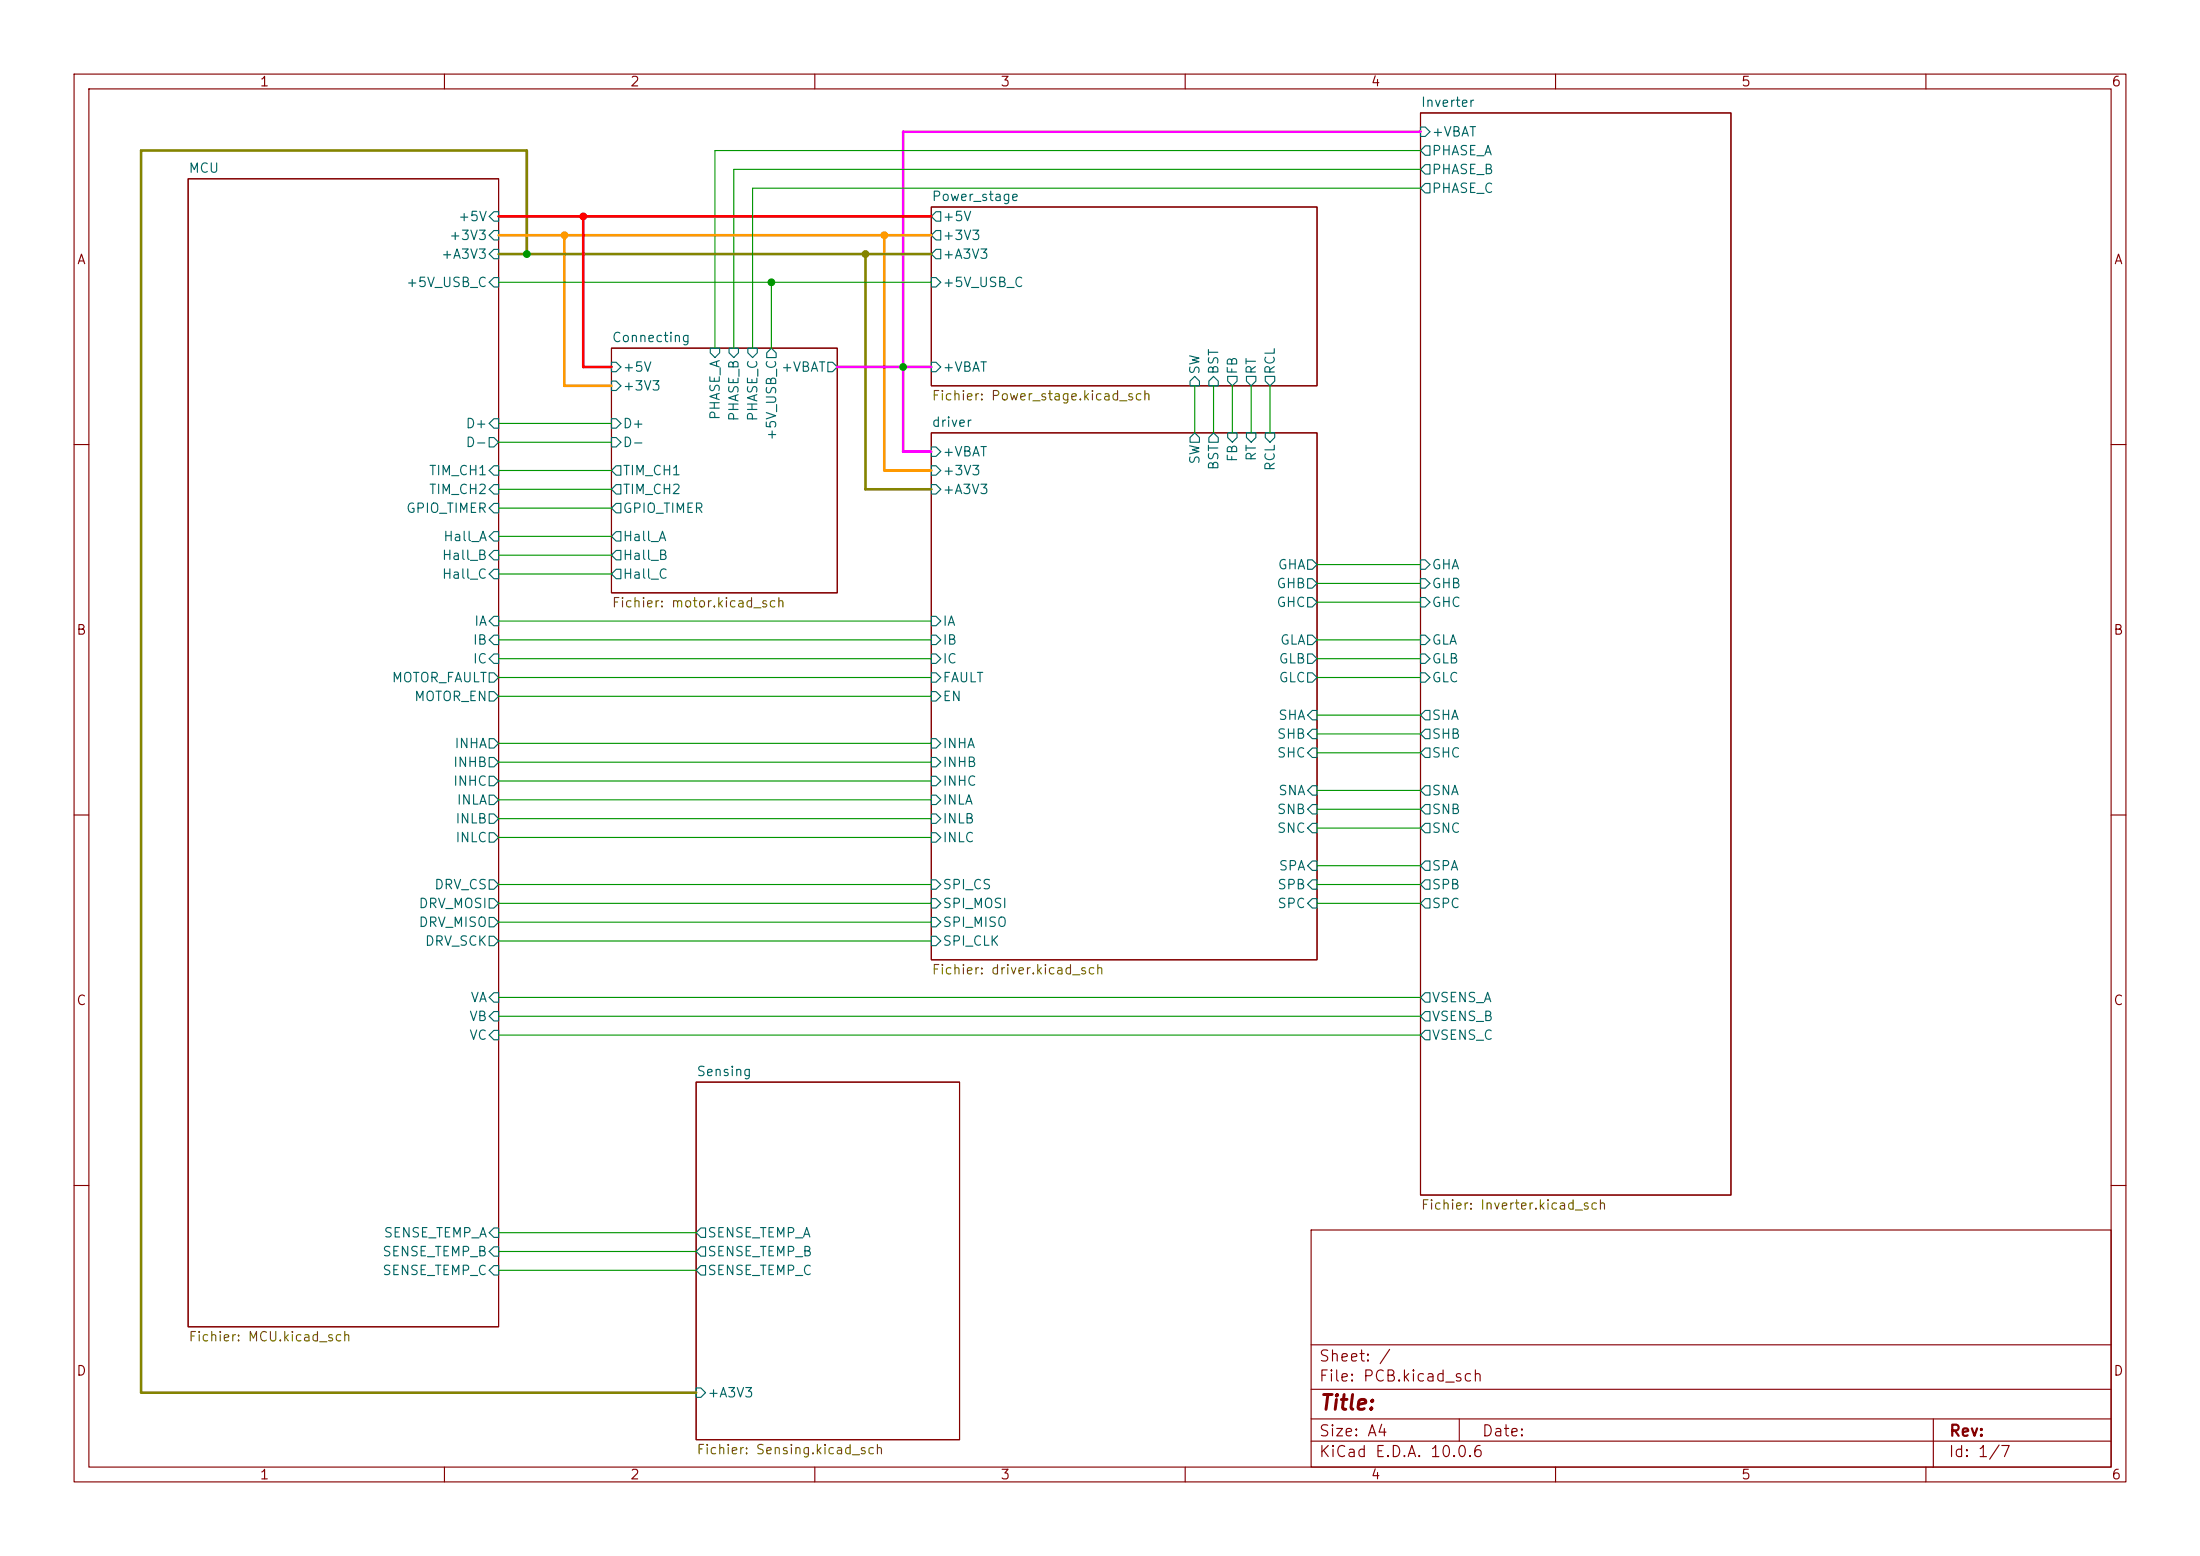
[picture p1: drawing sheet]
(kicad_sch
 (version 20260306)
 (generator "eeschema")
 (generator_version "10.0")
 (paper "A4")
 (lib_symbols)
 (junction
  (at 78.74 29.21)
  (diameter 0)
  (color 255 0 0 1))
 (junction
  (at 116.84 34.29)
  (diameter 0)
  (color 132 132 0 1))
 (junction
  (at 71.12 34.29)
  (diameter 0)
  (color 0 0 0 0))
 (junction
  (at 119.38 31.75)
  (diameter 0)
  (color 255 153 0 1))
 (junction
  (at 104.14 38.1)
  (diameter 0)
  (color 0 0 0 0))
 (junction
  (at 121.92 49.53)
  (diameter 0)
  (color 0 0 0 0))
 (junction
  (at 76.2 31.75)
  (diameter 0)
  (color 255 153 0 1))
 (wire
  (pts (xy 67.31 100.33) (xy 125.73 100.33))
  (stroke (width 0) (type default)))
 (wire
  (pts (xy 177.8 88.9) (xy 191.77 88.9))
  (stroke (width 0) (type default)))
 (wire
  (pts (xy 67.31 134.62) (xy 191.77 134.62))
  (stroke (width 0) (type default)))
 (wire
  (pts (xy 67.31 88.9) (xy 125.73 88.9))
  (stroke (width 0) (type default)))
 (wire
  (pts (xy 67.31 166.37) (xy 93.98 166.37))
  (stroke (width 0) (type default)))
 (wire
  (pts (xy 125.73 60.96) (xy 121.92 60.96))
  (stroke (width 0.3556) (type default) (color 255 0 255 1)))
 (wire
  (pts (xy 166.37 52.07) (xy 166.37 58.42))
  (stroke (width 0) (type default)))
 (wire
  (pts (xy 121.92 17.78) (xy 121.92 49.53))
  (stroke (width 0.3556) (type default) (color 255 0 255 1)))
 (wire
  (pts (xy 19.05 20.32) (xy 71.12 20.32))
  (stroke (width 0.3556) (type default) (color 132 132 0 1)))
 (wire
  (pts (xy 168.91 52.07) (xy 168.91 58.42))
  (stroke (width 0) (type default)))
 (wire
  (pts (xy 113.03 49.53) (xy 121.92 49.53))
  (stroke (width 0.3556) (type default) (color 255 0 255 1)))
 (wire
  (pts (xy 121.92 60.96) (xy 121.92 49.53))
  (stroke (width 0.3556) (type default) (color 255 0 255 1)))
 (wire
  (pts (xy 177.8 76.2) (xy 191.77 76.2))
  (stroke (width 0) (type default)))
 (wire
  (pts (xy 116.84 66.04) (xy 116.84 34.29))
  (stroke (width 0.3556) (type default) (color 132 132 0 1)))
 (wire
  (pts (xy 71.12 34.29) (xy 125.73 34.29))
  (stroke (width 0.3556) (type default) (color 132 132 0 1)))
 (wire
  (pts (xy 67.31 68.58) (xy 82.55 68.58))
  (stroke (width 0) (type default)))
 (wire
  (pts (xy 119.38 63.5) (xy 119.38 31.75))
  (stroke (width 0.3556) (type default) (color 255 153 0 1)))
 (wire
  (pts (xy 67.31 29.21) (xy 78.74 29.21))
  (stroke (width 0.3556) (type default) (color 255 0 0 1)))
 (wire
  (pts (xy 125.73 66.04) (xy 116.84 66.04))
  (stroke (width 0.3556) (type default) (color 132 132 0 1)))
 (wire
  (pts (xy 67.31 113.03) (xy 125.73 113.03))
  (stroke (width 0) (type default)))
 (wire
  (pts (xy 67.31 38.1) (xy 104.14 38.1))
  (stroke (width 0) (type default)))
 (wire
  (pts (xy 104.14 38.1) (xy 125.73 38.1))
  (stroke (width 0) (type default)))
 (wire
  (pts (xy 67.31 59.69) (xy 82.55 59.69))
  (stroke (width 0) (type default)))
 (wire
  (pts (xy 177.8 91.44) (xy 191.77 91.44))
  (stroke (width 0) (type default)))
 (wire
  (pts (xy 67.31 91.44) (xy 125.73 91.44))
  (stroke (width 0) (type default)))
 (wire
  (pts (xy 67.31 107.95) (xy 125.73 107.95))
  (stroke (width 0) (type default)))
 (wire
  (pts (xy 82.55 49.53) (xy 78.74 49.53))
  (stroke (width 0.3556) (type default) (color 255 0 0 1)))
 (wire
  (pts (xy 177.8 78.74) (xy 191.77 78.74))
  (stroke (width 0) (type default)))
 (wire
  (pts (xy 67.31 121.92) (xy 125.73 121.92))
  (stroke (width 0) (type default)))
 (wire
  (pts (xy 19.05 187.96) (xy 19.05 20.32))
  (stroke (width 0.3556) (type default) (color 132 132 0 1)))
 (wire
  (pts (xy 67.31 110.49) (xy 125.73 110.49))
  (stroke (width 0) (type default)))
 (wire
  (pts (xy 171.45 52.07) (xy 171.45 58.42))
  (stroke (width 0) (type default)))
 (wire
  (pts (xy 161.29 52.07) (xy 161.29 58.42))
  (stroke (width 0) (type default)))
 (wire
  (pts (xy 76.2 52.07) (xy 76.2 31.75))
  (stroke (width 0.3556) (type default) (color 255 153 0 1)))
 (wire
  (pts (xy 67.31 77.47) (xy 82.55 77.47))
  (stroke (width 0) (type default)))
 (wire
  (pts (xy 71.12 20.32) (xy 71.12 34.29))
  (stroke (width 0.3556) (type default) (color 132 132 0 1)))
 (wire
  (pts (xy 177.8 109.22) (xy 191.77 109.22))
  (stroke (width 0) (type default)))
 (wire
  (pts (xy 67.31 139.7) (xy 191.77 139.7))
  (stroke (width 0) (type default)))
 (wire
  (pts (xy 67.31 83.82) (xy 125.73 83.82))
  (stroke (width 0) (type default)))
 (wire
  (pts (xy 99.06 22.86) (xy 99.06 46.99))
  (stroke (width 0) (type default)))
 (wire
  (pts (xy 163.83 52.07) (xy 163.83 58.42))
  (stroke (width 0) (type default)))
 (wire
  (pts (xy 177.8 111.76) (xy 191.77 111.76))
  (stroke (width 0) (type default)))
 (wire
  (pts (xy 76.2 31.75) (xy 125.73 31.75))
  (stroke (width 0.3556) (type default) (color 255 153 0 1)))
 (wire
  (pts (xy 177.8 96.52) (xy 191.77 96.52))
  (stroke (width 0) (type default)))
 (wire
  (pts (xy 67.31 31.75) (xy 76.2 31.75))
  (stroke (width 0.3556) (type default) (color 255 153 0 1)))
 (wire
  (pts (xy 177.8 99.06) (xy 191.77 99.06))
  (stroke (width 0) (type default)))
 (wire
  (pts (xy 67.31 171.45) (xy 93.98 171.45))
  (stroke (width 0) (type default)))
 (wire
  (pts (xy 67.31 57.15) (xy 82.55 57.15))
  (stroke (width 0) (type default)))
 (wire
  (pts (xy 104.14 46.99) (xy 104.14 38.1))
  (stroke (width 0) (type default)))
 (wire
  (pts (xy 67.31 127) (xy 125.73 127))
  (stroke (width 0) (type default)))
 (wire
  (pts (xy 67.31 86.36) (xy 125.73 86.36))
  (stroke (width 0) (type default)))
 (wire
  (pts (xy 96.52 20.32) (xy 96.52 46.99))
  (stroke (width 0) (type default)))
 (wire
  (pts (xy 82.55 52.07) (xy 76.2 52.07))
  (stroke (width 0.3556) (type default) (color 255 153 0 1)))
 (wire
  (pts (xy 67.31 93.98) (xy 125.73 93.98))
  (stroke (width 0) (type default)))
 (wire
  (pts (xy 67.31 105.41) (xy 125.73 105.41))
  (stroke (width 0) (type default)))
 (wire
  (pts (xy 191.77 25.4) (xy 101.6 25.4))
  (stroke (width 0) (type default)))
 (wire
  (pts (xy 67.31 63.5) (xy 82.55 63.5))
  (stroke (width 0) (type default)))
 (wire
  (pts (xy 67.31 72.39) (xy 82.55 72.39))
  (stroke (width 0) (type default)))
 (wire
  (pts (xy 67.31 168.91) (xy 93.98 168.91))
  (stroke (width 0) (type default)))
 (wire
  (pts (xy 177.8 81.28) (xy 191.77 81.28))
  (stroke (width 0) (type default)))
 (wire
  (pts (xy 67.31 124.46) (xy 125.73 124.46))
  (stroke (width 0) (type default)))
 (wire
  (pts (xy 121.92 49.53) (xy 125.73 49.53))
  (stroke (width 0.3556) (type default) (color 255 0 255 1)))
 (wire
  (pts (xy 191.77 20.32) (xy 96.52 20.32))
  (stroke (width 0) (type default)))
 (wire
  (pts (xy 67.31 137.16) (xy 191.77 137.16))
  (stroke (width 0) (type default)))
 (wire
  (pts (xy 93.98 187.96) (xy 19.05 187.96))
  (stroke (width 0.3556) (type default) (color 132 132 0 1)))
 (wire
  (pts (xy 177.8 119.38) (xy 191.77 119.38))
  (stroke (width 0) (type default)))
 (wire
  (pts (xy 67.31 119.38) (xy 125.73 119.38))
  (stroke (width 0) (type default)))
 (wire
  (pts (xy 125.73 63.5) (xy 119.38 63.5))
  (stroke (width 0.3556) (type default) (color 255 153 0 1)))
 (wire
  (pts (xy 191.77 22.86) (xy 99.06 22.86))
  (stroke (width 0) (type default)))
 (wire
  (pts (xy 67.31 102.87) (xy 125.73 102.87))
  (stroke (width 0) (type default)))
 (wire
  (pts (xy 177.8 101.6) (xy 191.77 101.6))
  (stroke (width 0) (type default)))
 (wire
  (pts (xy 177.8 121.92) (xy 191.77 121.92))
  (stroke (width 0) (type default)))
 (wire
  (pts (xy 78.74 49.53) (xy 78.74 29.21))
  (stroke (width 0.3556) (type default) (color 255 0 0 1)))
 (wire
  (pts (xy 101.6 25.4) (xy 101.6 46.99))
  (stroke (width 0) (type default)))
 (wire
  (pts (xy 67.31 66.04) (xy 82.55 66.04))
  (stroke (width 0) (type default)))
 (wire
  (pts (xy 67.31 74.93) (xy 82.55 74.93))
  (stroke (width 0) (type default)))
 (wire
  (pts (xy 121.92 17.78) (xy 191.77 17.78))
  (stroke (width 0.3556) (type default) (color 255 0 255 1)))
 (wire
  (pts (xy 177.8 106.68) (xy 191.77 106.68))
  (stroke (width 0) (type default)))
 (wire
  (pts (xy 177.8 116.84) (xy 191.77 116.84))
  (stroke (width 0) (type default)))
 (wire
  (pts (xy 177.8 86.36) (xy 191.77 86.36))
  (stroke (width 0) (type default)))
 (wire
  (pts (xy 67.31 34.29) (xy 71.12 34.29))
  (stroke (width 0.3556) (type default) (color 132 132 0 1)))
 (wire
  (pts (xy 78.74 29.21) (xy 125.73 29.21))
  (stroke (width 0.3556) (type default) (color 255 0 0 1)))
 (sheet
  (at 148.59 158.75)
  (size 12.7 19.05)
  (exclude_from_sim no)
  (in_bom yes)
  (on_board yes)
  (dnp no)
  (fields_autoplaced yes)
  (stroke (width 0.1524) (type solid))
  (fill (color 0 0 0 0))
  (property "Sheetname" "Power" (at 148.59 158.0384 0) (show_name no) (do_not_autoplace no) (effects (font (size 1.27 1.27)) (justify left bottom)))
  (property "Sheetfile" "Power.kicad_sch" (at 148.59 178.3846 0) (show_name no) (do_not_autoplace no) (effects (font (size 1.27 1.27)) (justify left top))))
 (sheet
  (at 125.73 58.42)
  (size 52.07 71.12)
  (exclude_from_sim no)
  (in_bom yes)
  (on_board yes)
  (dnp no)
  (fields_autoplaced yes)
  (stroke (width 0.1524) (type solid))
  (fill (color 0 0 0 0))
  (property "Sheetname" "driver" (at 125.73 57.7084 0) (show_name no) (do_not_autoplace no) (effects (font (size 1.27 1.27)) (justify left bottom)))
  (property "Sheetfile" "driver.kicad_sch" (at 125.73 130.1246 0) (show_name no) (do_not_autoplace no) (effects (font (size 1.27 1.27)) (justify left top)))
  (pin "EN" input (at 125.73 93.98 180) (effects (font (size 1.27 1.27)) (justify left)))
  (pin "FAULT" input (at 125.73 91.44 180) (effects (font (size 1.27 1.27)) (justify left)))
  (pin "INHA" input (at 125.73 100.33 180) (effects (font (size 1.27 1.27)) (justify left)))
  (pin "INHB" input (at 125.73 102.87 180) (effects (font (size 1.27 1.27)) (justify left)))
  (pin "INHC" input (at 125.73 105.41 180) (effects (font (size 1.27 1.27)) (justify left)))
  (pin "INLA" input (at 125.73 107.95 180) (effects (font (size 1.27 1.27)) (justify left)))
  (pin "INLB" input (at 125.73 110.49 180) (effects (font (size 1.27 1.27)) (justify left)))
  (pin "INLC" input (at 125.73 113.03 180) (effects (font (size 1.27 1.27)) (justify left)))
  (pin "SPI_CLK" input (at 125.73 127 180) (effects (font (size 1.27 1.27)) (justify left)))
  (pin "SPI_CS" input (at 125.73 119.38 180) (effects (font (size 1.27 1.27)) (justify left)))
  (pin "SPI_MISO" input (at 125.73 124.46 180) (effects (font (size 1.27 1.27)) (justify left)))
  (pin "SPI_MOSI" input (at 125.73 121.92 180) (effects (font (size 1.27 1.27)) (justify left)))
  (pin "+3V3" input (at 125.73 63.5 180) (effects (font (size 1.27 1.27)) (justify left)))
  (pin "+A3V3" input (at 125.73 66.04 180) (effects (font (size 1.27 1.27)) (justify left)))
  (pin "BST" output (at 163.83 58.42 90) (effects (font (size 1.27 1.27)) (justify right)))
  (pin "FB" input (at 166.37 58.42 90) (effects (font (size 1.27 1.27)) (justify right)))
  (pin "GHA" output (at 177.8 76.2 0) (effects (font (size 1.27 1.27)) (justify right)))
  (pin "GHB" output (at 177.8 78.74 0) (effects (font (size 1.27 1.27)) (justify right)))
  (pin "GHC" output (at 177.8 81.28 0) (effects (font (size 1.27 1.27)) (justify right)))
  (pin "GLA" output (at 177.8 86.36 0) (effects (font (size 1.27 1.27)) (justify right)))
  (pin "GLB" output (at 177.8 88.9 0) (effects (font (size 1.27 1.27)) (justify right)))
  (pin "GLC" output (at 177.8 91.44 0) (effects (font (size 1.27 1.27)) (justify right)))
  (pin "RCL" input (at 171.45 58.42 90) (effects (font (size 1.27 1.27)) (justify right)))
  (pin "RT" input (at 168.91 58.42 90) (effects (font (size 1.27 1.27)) (justify right)))
  (pin "SHA" input (at 177.8 96.52 0) (effects (font (size 1.27 1.27)) (justify right)))
  (pin "SHB" input (at 177.8 99.06 0) (effects (font (size 1.27 1.27)) (justify right)))
  (pin "SHC" input (at 177.8 101.6 0) (effects (font (size 1.27 1.27)) (justify right)))
  (pin "SNA" input (at 177.8 106.68 0) (effects (font (size 1.27 1.27)) (justify right)))
  (pin "SNB" input (at 177.8 109.22 0) (effects (font (size 1.27 1.27)) (justify right)))
  (pin "SNC" input (at 177.8 111.76 0) (effects (font (size 1.27 1.27)) (justify right)))
  (pin "SPA" input (at 177.8 116.84 0) (effects (font (size 1.27 1.27)) (justify right)))
  (pin "SPB" input (at 177.8 119.38 0) (effects (font (size 1.27 1.27)) (justify right)))
  (pin "SPC" input (at 177.8 121.92 0) (effects (font (size 1.27 1.27)) (justify right)))
  (pin "SW" output (at 161.29 58.42 90) (effects (font (size 1.27 1.27)) (justify right)))
  (pin "+VBAT" input (at 125.73 60.96 180) (effects (font (size 1.27 1.27)) (justify left)))
  (pin "IA" input (at 125.73 83.82 180) (effects (font (size 1.27 1.27)) (justify left)))
  (pin "IB" input (at 125.73 86.36 180) (effects (font (size 1.27 1.27)) (justify left)))
  (pin "IC" input (at 125.73 88.9 180) (effects (font (size 1.27 1.27)) (justify left))))
 (sheet
  (at 191.77 15.24)
  (size 41.91 146.05)
  (exclude_from_sim no)
  (in_bom yes)
  (on_board yes)
  (dnp no)
  (fields_autoplaced yes)
  (stroke (width 0.1524) (type solid))
  (fill (color 0 0 0 0))
  (property "Sheetname" "Inverter" (at 191.77 14.5284 0) (show_name no) (do_not_autoplace no) (effects (font (size 1.27 1.27)) (justify left bottom)))
  (property "Sheetfile" "Inverter.kicad_sch" (at 191.77 161.8746 0) (show_name no) (do_not_autoplace no) (effects (font (size 1.27 1.27)) (justify left top)))
  (pin "+VBAT" input (at 191.77 17.78 180) (effects (font (size 1.27 1.27)) (justify left)))
  (pin "GHA" input (at 191.77 76.2 180) (effects (font (size 1.27 1.27)) (justify left)))
  (pin "GHB" input (at 191.77 78.74 180) (effects (font (size 1.27 1.27)) (justify left)))
  (pin "GHC" input (at 191.77 81.28 180) (effects (font (size 1.27 1.27)) (justify left)))
  (pin "GLA" input (at 191.77 86.36 180) (effects (font (size 1.27 1.27)) (justify left)))
  (pin "GLB" input (at 191.77 88.9 180) (effects (font (size 1.27 1.27)) (justify left)))
  (pin "GLC" input (at 191.77 91.44 180) (effects (font (size 1.27 1.27)) (justify left)))
  (pin "SHA" output (at 191.77 96.52 180) (effects (font (size 1.27 1.27)) (justify left)))
  (pin "SHB" output (at 191.77 99.06 180) (effects (font (size 1.27 1.27)) (justify left)))
  (pin "SHC" output (at 191.77 101.6 180) (effects (font (size 1.27 1.27)) (justify left)))
  (pin "SNA" output (at 191.77 106.68 180) (effects (font (size 1.27 1.27)) (justify left)))
  (pin "SNB" output (at 191.77 109.22 180) (effects (font (size 1.27 1.27)) (justify left)))
  (pin "SNC" output (at 191.77 111.76 180) (effects (font (size 1.27 1.27)) (justify left)))
  (pin "SPA" output (at 191.77 116.84 180) (effects (font (size 1.27 1.27)) (justify left)))
  (pin "SPB" output (at 191.77 119.38 180) (effects (font (size 1.27 1.27)) (justify left)))
  (pin "SPC" output (at 191.77 121.92 180) (effects (font (size 1.27 1.27)) (justify left)))
  (pin "VSENS_A" output (at 191.77 134.62 180) (effects (font (size 1.27 1.27)) (justify left)))
  (pin "VSENS_B" output (at 191.77 137.16 180) (effects (font (size 1.27 1.27)) (justify left)))
  (pin "VSENS_C" output (at 191.77 139.7 180) (effects (font (size 1.27 1.27)) (justify left)))
  (pin "PHASE_A" output (at 191.77 20.32 180) (effects (font (size 1.27 1.27)) (justify left)))
  (pin "PHASE_B" output (at 191.77 22.86 180) (effects (font (size 1.27 1.27)) (justify left)))
  (pin "PHASE_C" output (at 191.77 25.4 180) (effects (font (size 1.27 1.27)) (justify left))))
 (sheet
  (at 82.55 46.99)
  (size 30.48 33.02)
  (exclude_from_sim no)
  (in_bom yes)
  (on_board yes)
  (dnp no)
  (fields_autoplaced yes)
  (stroke (width 0.1524) (type solid))
  (fill (color 0 0 0 0))
  (property "Sheetname" "Connecting" (at 82.55 46.2784 0) (show_name no) (do_not_autoplace no) (effects (font (size 1.27 1.27)) (justify left bottom)))
  (property "Sheetfile" "motor.kicad_sch" (at 82.55 80.5946 0) (show_name no) (do_not_autoplace no) (effects (font (size 1.27 1.27)) (justify left top)))
  (pin "PHASE_A" input (at 96.52 46.99 90) (effects (font (size 1.27 1.27)) (justify right)))
  (pin "PHASE_B" input (at 99.06 46.99 90) (effects (font (size 1.27 1.27)) (justify right)))
  (pin "PHASE_C" input (at 101.6 46.99 90) (effects (font (size 1.27 1.27)) (justify right)))
  (pin "+3V3" input (at 82.55 52.07 180) (effects (font (size 1.27 1.27)) (justify left)))
  (pin "+VBAT" output (at 113.03 49.53 0) (effects (font (size 1.27 1.27)) (justify right)))
  (pin "+5V" input (at 82.55 49.53 180) (effects (font (size 1.27 1.27)) (justify left)))
  (pin "D+" input (at 82.55 57.15 180) (effects (font (size 1.27 1.27)) (justify left)))
  (pin "D-" input (at 82.55 59.69 180) (effects (font (size 1.27 1.27)) (justify left)))
  (pin "GPIO_TIMER" output (at 82.55 68.58 180) (effects (font (size 1.27 1.27)) (justify left)))
  (pin "Hall_A" output (at 82.55 72.39 180) (effects (font (size 1.27 1.27)) (justify left)))
  (pin "Hall_B" output (at 82.55 74.93 180) (effects (font (size 1.27 1.27)) (justify left)))
  (pin "Hall_C" output (at 82.55 77.47 180) (effects (font (size 1.27 1.27)) (justify left)))
  (pin "TIM_CH1" output (at 82.55 63.5 180) (effects (font (size 1.27 1.27)) (justify left)))
  (pin "TIM_CH2" output (at 82.55 66.04 180) (effects (font (size 1.27 1.27)) (justify left)))
  (pin "+5V_USB_C" output (at 104.14 46.99 90) (effects (font (size 1.27 1.27)) (justify right))))
 (sheet
  (at 25.4 24.13)
  (size 41.91 154.94)
  (exclude_from_sim no)
  (in_bom yes)
  (on_board yes)
  (dnp no)
  (fields_autoplaced yes)
  (stroke (width 0.1524) (type solid))
  (fill (color 0 0 0 0))
  (property "Sheetname" "MCU" (at 25.4 23.4184 0) (show_name no) (do_not_autoplace no) (effects (font (size 1.27 1.27)) (justify left bottom)))
  (property "Sheetfile" "MCU.kicad_sch" (at 25.4 179.6546 0) (show_name no) (do_not_autoplace no) (effects (font (size 1.27 1.27)) (justify left top)))
  (pin "DRV_CS" output (at 67.31 119.38 0) (effects (font (size 1.27 1.27)) (justify right)))
  (pin "DRV_MISO" output (at 67.31 124.46 0) (effects (font (size 1.27 1.27)) (justify right)))
  (pin "DRV_MOSI" output (at 67.31 121.92 0) (effects (font (size 1.27 1.27)) (justify right)))
  (pin "DRV_SCK" output (at 67.31 127 0) (effects (font (size 1.27 1.27)) (justify right)))
  (pin "+3V3" input (at 67.31 31.75 0) (effects (font (size 1.27 1.27)) (justify right)))
  (pin "+5V" input (at 67.31 29.21 0) (effects (font (size 1.27 1.27)) (justify right)))
  (pin "+A3V3" input (at 67.31 34.29 0) (effects (font (size 1.27 1.27)) (justify right)))
  (pin "D+" input (at 67.31 57.15 0) (effects (font (size 1.27 1.27)) (justify right)))
  (pin "D-" output (at 67.31 59.69 0) (effects (font (size 1.27 1.27)) (justify right)))
  (pin "GPIO_TIMER" input (at 67.31 68.58 0) (effects (font (size 1.27 1.27)) (justify right)))
  (pin "Hall_A" input (at 67.31 72.39 0) (effects (font (size 1.27 1.27)) (justify right)))
  (pin "Hall_B" input (at 67.31 74.93 0) (effects (font (size 1.27 1.27)) (justify right)))
  (pin "Hall_C" input (at 67.31 77.47 0) (effects (font (size 1.27 1.27)) (justify right)))
  (pin "IA" input (at 67.31 83.82 0) (effects (font (size 1.27 1.27)) (justify right)))
  (pin "IB" input (at 67.31 86.36 0) (effects (font (size 1.27 1.27)) (justify right)))
  (pin "IC" input (at 67.31 88.9 0) (effects (font (size 1.27 1.27)) (justify right)))
  (pin "INHA" output (at 67.31 100.33 0) (effects (font (size 1.27 1.27)) (justify right)))
  (pin "INHB" output (at 67.31 102.87 0) (effects (font (size 1.27 1.27)) (justify right)))
  (pin "INHC" output (at 67.31 105.41 0) (effects (font (size 1.27 1.27)) (justify right)))
  (pin "INLA" output (at 67.31 107.95 0) (effects (font (size 1.27 1.27)) (justify right)))
  (pin "INLB" output (at 67.31 110.49 0) (effects (font (size 1.27 1.27)) (justify right)))
  (pin "INLC" output (at 67.31 113.03 0) (effects (font (size 1.27 1.27)) (justify right)))
  (pin "MOTOR_EN" output (at 67.31 93.98 0) (effects (font (size 1.27 1.27)) (justify right)))
  (pin "MOTOR_FAULT" output (at 67.31 91.44 0) (effects (font (size 1.27 1.27)) (justify right)))
  (pin "TIM_CH1" input (at 67.31 63.5 0) (effects (font (size 1.27 1.27)) (justify right)))
  (pin "TIM_CH2" input (at 67.31 66.04 0) (effects (font (size 1.27 1.27)) (justify right)))
  (pin "VA" input (at 67.31 134.62 0) (effects (font (size 1.27 1.27)) (justify right)))
  (pin "VB" input (at 67.31 137.16 0) (effects (font (size 1.27 1.27)) (justify right)))
  (pin "VC" input (at 67.31 139.7 0) (effects (font (size 1.27 1.27)) (justify right)))
  (pin "SENSE_TEMP_A" input (at 67.31 166.37 0) (effects (font (size 1.27 1.27)) (justify right)))
  (pin "SENSE_TEMP_B" input (at 67.31 168.91 0) (effects (font (size 1.27 1.27)) (justify right)))
  (pin "SENSE_TEMP_C" input (at 67.31 171.45 0) (effects (font (size 1.27 1.27)) (justify right)))
  (pin "+5V_USB_C" input (at 67.31 38.1 0) (effects (font (size 1.27 1.27)) (justify right))))
 (sheet
  (at 93.98 146.05)
  (size 35.56 48.26)
  (exclude_from_sim no)
  (in_bom yes)
  (on_board yes)
  (dnp no)
  (fields_autoplaced yes)
  (stroke (width 0.1524) (type solid))
  (fill (color 0 0 0 0))
  (property "Sheetname" "Sensing" (at 93.98 145.3384 0) (show_name no) (do_not_autoplace no) (effects (font (size 1.27 1.27)) (justify left bottom)))
  (property "Sheetfile" "Sensing.kicad_sch" (at 93.98 194.8946 0) (show_name no) (do_not_autoplace no) (effects (font (size 1.27 1.27)) (justify left top)))
  (pin "+A3V3" input (at 93.98 187.96 180) (effects (font (size 1.27 1.27)) (justify left)))
  (pin "SENSE_TEMP_A" output (at 93.98 166.37 180) (effects (font (size 1.27 1.27)) (justify left)))
  (pin "SENSE_TEMP_B" output (at 93.98 168.91 180) (effects (font (size 1.27 1.27)) (justify left)))
  (pin "SENSE_TEMP_C" output (at 93.98 171.45 180) (effects (font (size 1.27 1.27)) (justify left))))
 (sheet
  (at 125.73 27.94)
  (size 52.07 24.13)
  (exclude_from_sim no)
  (in_bom yes)
  (on_board yes)
  (dnp no)
  (fields_autoplaced yes)
  (stroke (width 0.1524) (type solid))
  (fill (color 0 0 0 0))
  (property "Sheetname" "Power_stage" (at 125.73 27.2284 0) (show_name no) (do_not_autoplace no) (effects (font (size 1.27 1.27)) (justify left bottom)))
  (property "Sheetfile" "Power_stage.kicad_sch" (at 125.73 52.6546 0) (show_name no) (do_not_autoplace no) (effects (font (size 1.27 1.27)) (justify left top)))
  (pin "+3V3" output (at 125.73 31.75 180) (effects (font (size 1.27 1.27)) (justify left)))
  (pin "+5V" output (at 125.73 29.21 180) (effects (font (size 1.27 1.27)) (justify left)))
  (pin "+A3V3" output (at 125.73 34.29 180) (effects (font (size 1.27 1.27)) (justify left)))
  (pin "+VBAT" input (at 125.73 49.53 180) (effects (font (size 1.27 1.27)) (justify left)))
  (pin "BST" input (at 163.83 52.07 270) (effects (font (size 1.27 1.27)) (justify left)))
  (pin "FB" output (at 166.37 52.07 270) (effects (font (size 1.27 1.27)) (justify left)))
  (pin "RCL" output (at 171.45 52.07 270) (effects (font (size 1.27 1.27)) (justify left)))
  (pin "RT" output (at 168.91 52.07 270) (effects (font (size 1.27 1.27)) (justify left)))
  (pin "SW" input (at 161.29 52.07 270) (effects (font (size 1.27 1.27)) (justify left)))
  (pin "+5V_USB_C" input (at 125.73 38.1 180) (effects (font (size 1.27 1.27)) (justify left))))
 (sheet_instances
  (path ""
   (page "1")))
 (embedded_fonts no))
